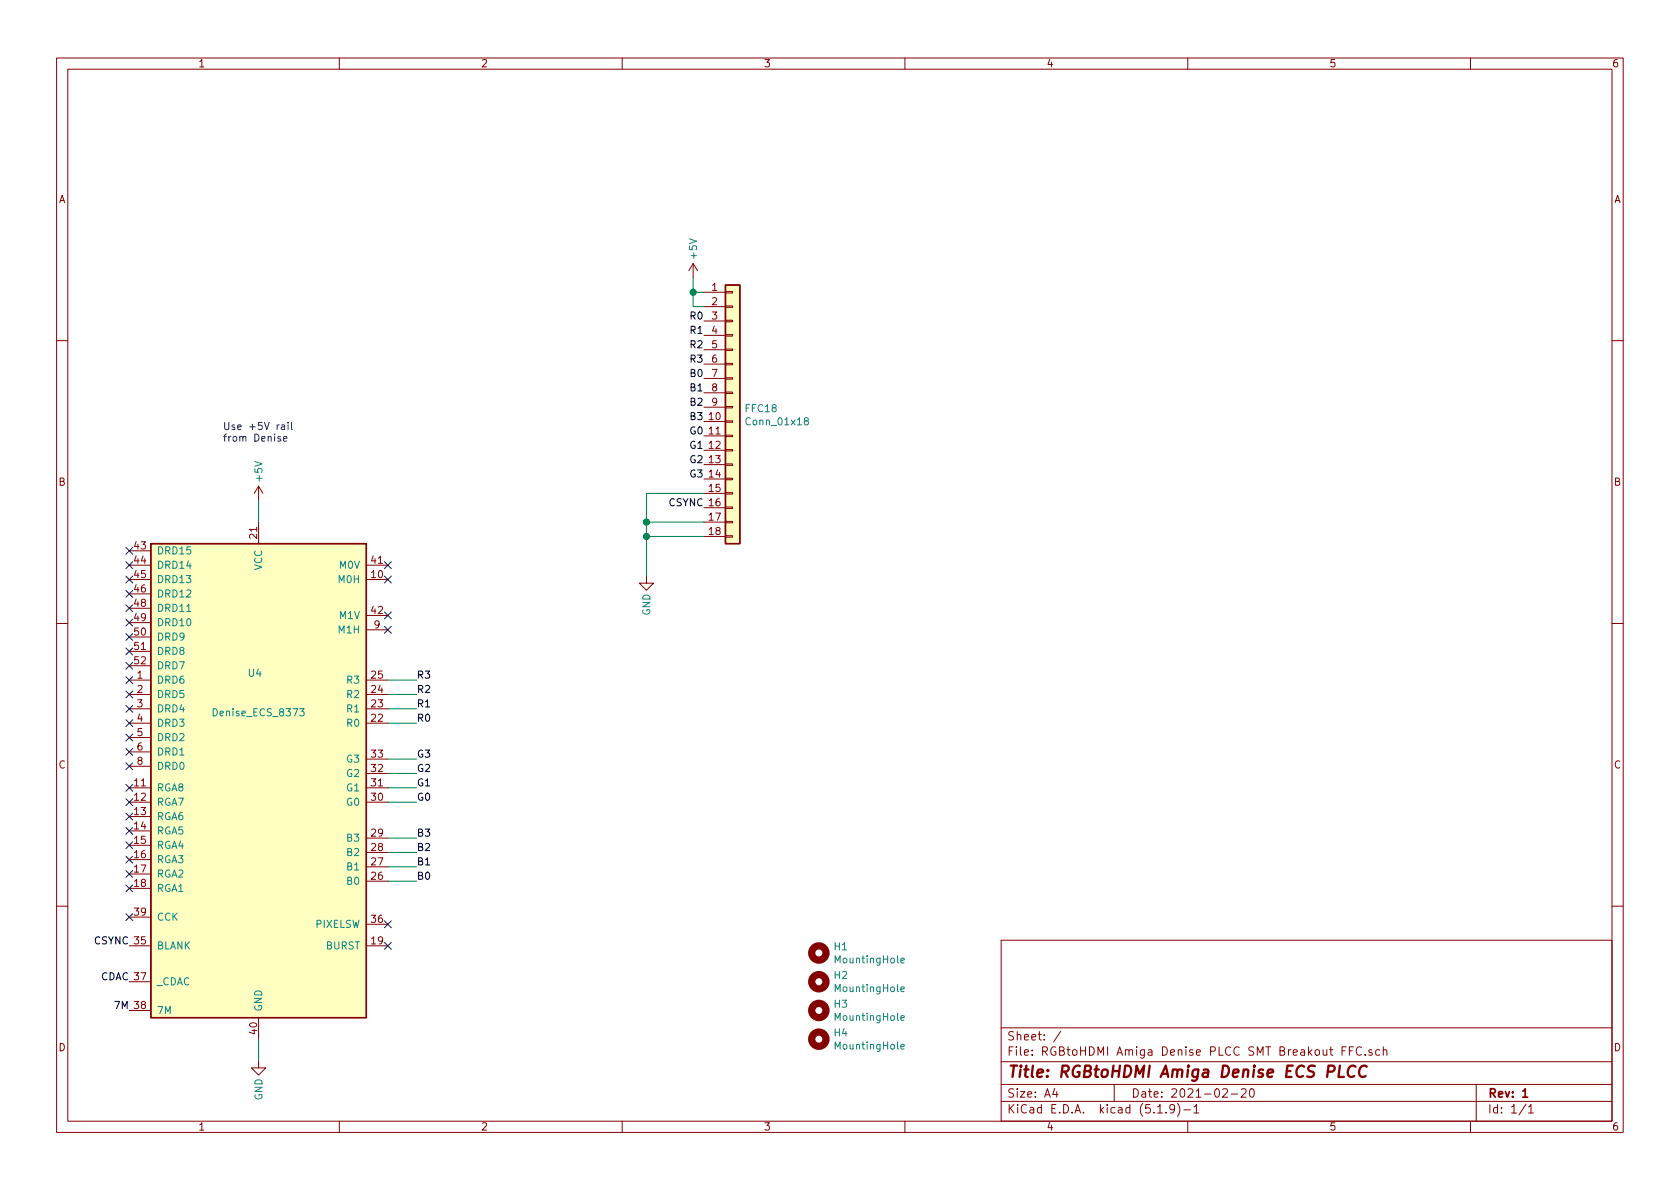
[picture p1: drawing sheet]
EESchema Schematic File Version 4
EELAYER 30 0
EELAYER END
$Descr A4 11693 8268
encoding utf-8
Sheet 1 1
Title "RGBtoHDMI Amiga Denise ECS PLCC"
Date "2021-02-20"
Rev "1"
Comp ""
Comment1 ""
Comment2 ""
Comment3 ""
Comment4 ""
$EndDescr
$Comp
L power:GND #PWR0101
U 1 1
P 1800 7375
F 0 "#PWR0101" H 1800 7125 50  0001 C CNN
F 1 "GND" V 1800 7175 50  0000 C CNN
F 2 "" H 1800 7375 50  0001 C CNN
F 3 "" H 1800 7375 50  0001 C CNN
	1    1800 7375
	1    0    0    -1  
$EndComp
$Comp
L power:+5V #PWR0102
U 1 1
P 1800 3475
F 0 "#PWR0102" H 1800 3325 50  0001 C CNN
F 1 "+5V" V 1800 3675 50  0000 C CNN
F 2 "" H 1800 3475 50  0001 C CNN
F 3 "" H 1800 3475 50  0001 C CNN
	1    1800 3475
	1    0    0    -1  
$EndComp
Text Label 2900 5025 0    50   ~ 0
R0
Text Label 2900 4925 0    50   ~ 0
R1
Text Label 2900 4825 0    50   ~ 0
R2
Text Label 2900 4725 0    50   ~ 0
R3
Text Label 2900 6125 0    50   ~ 0
B0
Text Label 2900 6025 0    50   ~ 0
B1
Text Label 2900 5925 0    50   ~ 0
B2
Text Label 2900 5825 0    50   ~ 0
B3
Text Label 2900 5575 0    50   ~ 0
G0
Text Label 2900 5475 0    50   ~ 0
G1
Text Label 2900 5375 0    50   ~ 0
G2
Text Label 2900 5275 0    50   ~ 0
G3
Text Label 900  6575 2    50   ~ 0
CSYNC
Wire Wire Line
	2900 5025 2700 5025
Wire Wire Line
	2900 4925 2700 4925
Wire Wire Line
	2900 4825 2700 4825
Wire Wire Line
	2900 4725 2700 4725
Wire Wire Line
	2900 6125 2700 6125
Wire Wire Line
	2700 5275 2900 5275
Wire Wire Line
	2700 5375 2900 5375
Wire Wire Line
	2700 5475 2900 5475
Wire Wire Line
	2700 5575 2900 5575
Wire Wire Line
	2700 5825 2900 5825
Wire Wire Line
	2700 5925 2900 5925
Wire Wire Line
	2700 6025 2900 6025
Wire Wire Line
	1800 7225 1800 7375
$Comp
L solarmon_Library:Denise_ECS_8373 U4
U 1 1
P 1800 5425
F 0 "U4" H 1775 6175 50  0000 C CNN
F 1 "Denise_ECS_8373" H 1800 5900 50  0000 C CNN
F 2 "solarmon_library:PLCC-52_SMD-Socket_Reversed_Hat" H 2250 7175 50  0001 L CIN
F 3 "" H 1800 5425 50  0001 C CNN
	1    1800 5425
	1    0    0    -1  
$EndComp
NoConn ~ 2700 3925
NoConn ~ 2700 4025
NoConn ~ 2700 4275
NoConn ~ 2700 4375
NoConn ~ 900  3825
NoConn ~ 900  3925
NoConn ~ 900  4025
NoConn ~ 900  4125
NoConn ~ 900  4225
NoConn ~ 900  4325
NoConn ~ 900  4425
NoConn ~ 900  4525
NoConn ~ 900  4625
NoConn ~ 900  4725
NoConn ~ 900  4825
NoConn ~ 900  4925
NoConn ~ 900  5025
NoConn ~ 900  5125
NoConn ~ 900  5225
NoConn ~ 900  5325
NoConn ~ 900  5475
NoConn ~ 900  5575
NoConn ~ 900  5675
NoConn ~ 900  5775
NoConn ~ 900  5875
NoConn ~ 900  5975
NoConn ~ 900  6075
NoConn ~ 900  6175
NoConn ~ 900  6375
NoConn ~ 2700 6575
NoConn ~ 2700 6425
Text Label 900  7025 2    50   ~ 0
7M
Text Notes 1550 3075 0    50   ~ 0
Use +5V rail\nfrom Denise
Wire Wire Line
	1800 3625 1800 3475
Text Label 4900 2225 2    50   ~ 0
R0
Text Label 4900 2325 2    50   ~ 0
R1
Text Label 4900 2425 2    50   ~ 0
R2
Text Label 4900 2525 2    50   ~ 0
R3
Text Label 4900 2625 2    50   ~ 0
B0
Text Label 4900 2725 2    50   ~ 0
B1
Text Label 4900 2825 2    50   ~ 0
B2
Text Label 4900 2925 2    50   ~ 0
B3
Text Label 4900 3025 2    50   ~ 0
G0
Text Label 4900 3125 2    50   ~ 0
G1
Text Label 4900 3225 2    50   ~ 0
G2
Text Label 4900 3325 2    50   ~ 0
G3
$Comp
L power:+5V #PWR0103
U 1 1
P 4825 1925
F 0 "#PWR0103" H 4825 1775 50  0001 C CNN
F 1 "+5V" V 4825 2125 50  0000 C CNN
F 2 "" H 4825 1925 50  0001 C CNN
F 3 "" H 4825 1925 50  0001 C CNN
	1    4825 1925
	1    0    0    -1  
$EndComp
$Comp
L power:GND #PWR0104
U 1 1
P 4500 4000
F 0 "#PWR0104" H 4500 3750 50  0001 C CNN
F 1 "GND" V 4500 3800 50  0000 C CNN
F 2 "" H 4500 4000 50  0001 C CNN
F 3 "" H 4500 4000 50  0001 C CNN
	1    4500 4000
	1    0    0    -1  
$EndComp
Text Label 900  6825 2    50   ~ 0
CDAC
Wire Wire Line
	4900 2125 4825 2125
Wire Wire Line
	4825 2125 4825 2025
Wire Wire Line
	4900 2025 4825 2025
Connection ~ 4825 2025
Wire Wire Line
	4825 2025 4825 1925
Wire Wire Line
	4900 3625 4500 3625
Wire Wire Line
	4900 3725 4500 3725
Text Label 4900 3525 2    50   ~ 0
CSYNC
$Comp
L Connector_Generic:Conn_01x18 FFC18
U 1 1
P 5100 2825
F 0 "FFC18" H 5180 2817 50  0000 L CNN
F 1 "Conn_01x18" H 5180 2726 50  0000 L CNN
F 2 "solarmon_library:FPC-SMD_X10B25U18T" H 5100 2825 50  0001 C CNN
F 3 "~" H 5100 2825 50  0001 C CNN
	1    5100 2825
	1    0    0    -1  
$EndComp
Wire Wire Line
	4900 3425 4500 3425
Wire Wire Line
	4500 3425 4500 3625
Connection ~ 4500 3625
Wire Wire Line
	4500 3625 4500 3725
Connection ~ 4500 3725
Wire Wire Line
	4500 3725 4500 4000
$Comp
L Mechanical:MountingHole H1
U 1 1
P 5700 6625
F 0 "H1" H 5800 6671 50  0000 L CNN
F 1 "MountingHole" H 5800 6580 50  0000 L CNN
F 2 "MountingHole:MountingHole_4.3mm_M4" H 5700 6625 50  0001 C CNN
F 3 "~" H 5700 6625 50  0001 C CNN
	1    5700 6625
	1    0    0    -1  
$EndComp
$Comp
L Mechanical:MountingHole H2
U 1 1
P 5700 6825
F 0 "H2" H 5800 6871 50  0000 L CNN
F 1 "MountingHole" H 5800 6780 50  0000 L CNN
F 2 "MountingHole:MountingHole_4.3mm_M4" H 5700 6825 50  0001 C CNN
F 3 "~" H 5700 6825 50  0001 C CNN
	1    5700 6825
	1    0    0    -1  
$EndComp
$Comp
L Mechanical:MountingHole H3
U 1 1
P 5700 7025
F 0 "H3" H 5800 7071 50  0000 L CNN
F 1 "MountingHole" H 5800 6980 50  0000 L CNN
F 2 "MountingHole:MountingHole_4.3mm_M4" H 5700 7025 50  0001 C CNN
F 3 "~" H 5700 7025 50  0001 C CNN
	1    5700 7025
	1    0    0    -1  
$EndComp
$Comp
L Mechanical:MountingHole H4
U 1 1
P 5700 7225
F 0 "H4" H 5800 7271 50  0000 L CNN
F 1 "MountingHole" H 5800 7180 50  0000 L CNN
F 2 "MountingHole:MountingHole_4.3mm_M4" H 5700 7225 50  0001 C CNN
F 3 "~" H 5700 7225 50  0001 C CNN
	1    5700 7225
	1    0    0    -1  
$EndComp
$EndSCHEMATC
